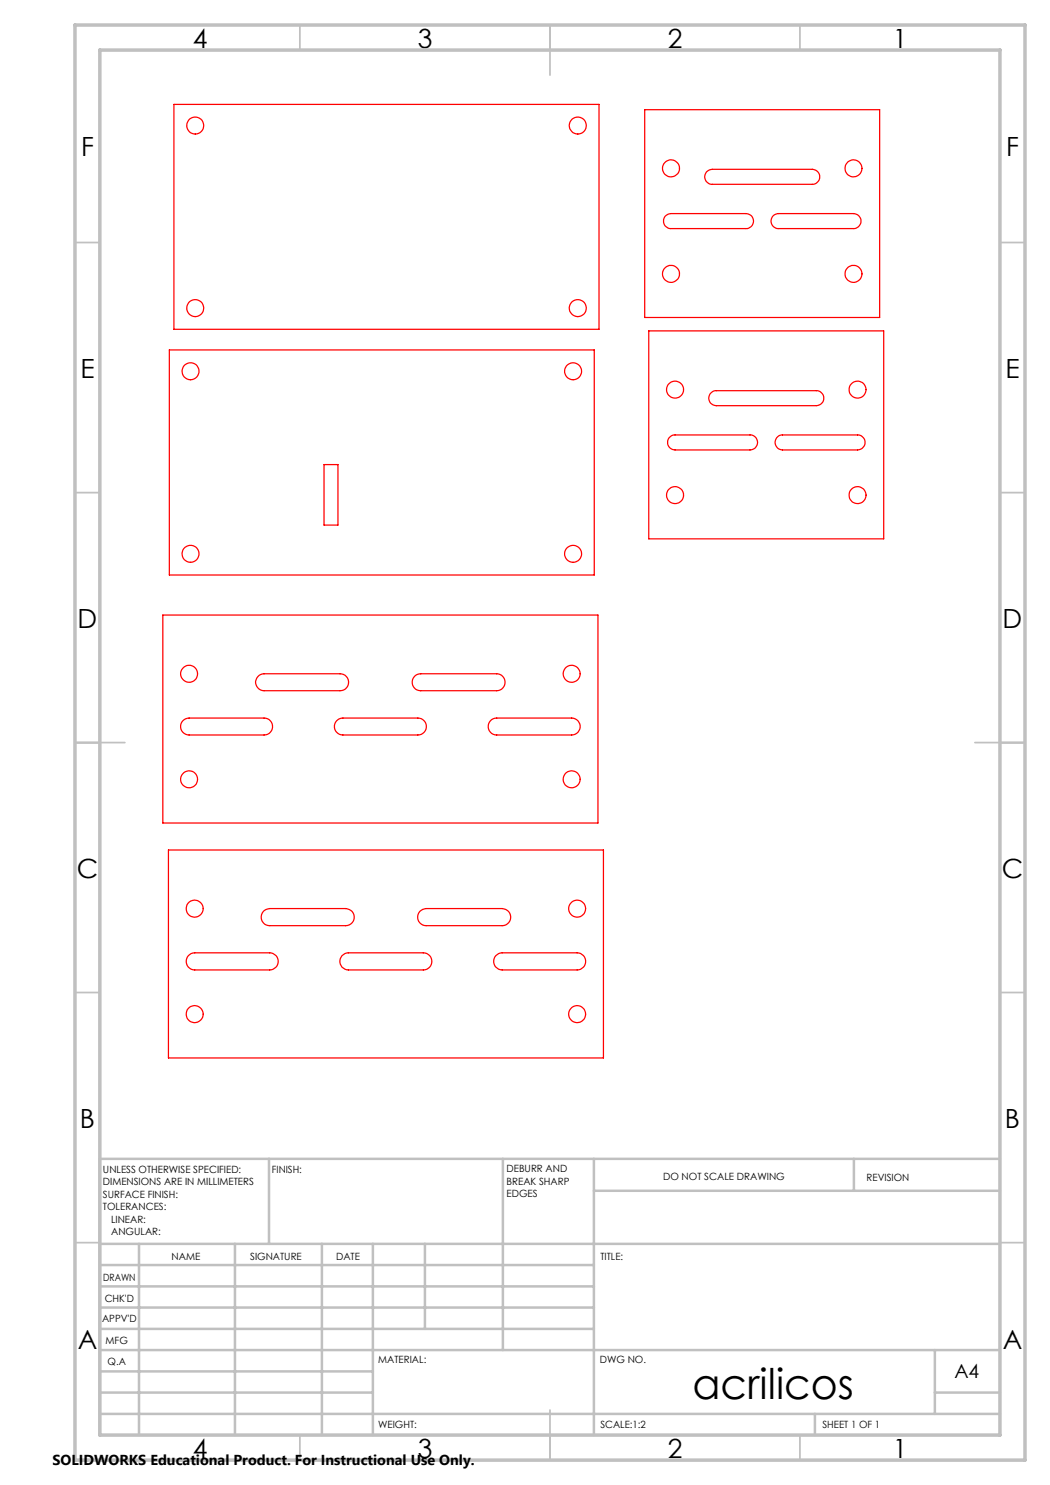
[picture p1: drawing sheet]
<svg xmlns="http://www.w3.org/2000/svg" width="210mm" height="297mm" viewBox="0 0 210 297" stroke-linecap="round" stroke-linejoin="round" font-family="sans-serif">
<g fill="none" stroke="#f00" stroke-width=".25">
<path d="M34.8 20.9h85v45h-85zM128.9 21.9h47v41.6h-47zM141.3 34.4l.6-.4 .6-.1h20a1.5 1.5 0 0 1 1.4 1.5 1.5 1.5 0 0 1-1.4 1.5h-20a1.51 1.51 0 0 1-1.4-.9 1.51 1.51 0 0 1 .2-1.6zM133 43.2l.7-.4 .5-.1h15a1.5 1.5 0 0 1 1.5 1.5 1.5 1.5 0 0 1-1.5 1.5h-15a1.51 1.51 0 0 1-1.4-.8 1.51 1.51 0 0 1 .2-1.7zM154.6 43.2l.3-.3 .8-.2h15a1.5 1.5 0 0 1 1.5 1.5 1.5 1.5 0 0 1-1.5 1.5h-15a1.51 1.51 0 0 1-1.4-.9 1.51 1.51 0 0 1 .3-1.6zM33.9 70h85v45h-85zM129.8 66.2h46.9v41.6h-46.9zM142.1 78.7l.9-.6h20.3a1.5 1.5 0 0 1 1.4 1.5 1.5 1.5 0 0 1-1.4 1.5h-20a1.51 1.51 0 0 1-1.4-.8 1.51 1.51 0 0 1 .2-1.6zM64.8 92.9h2.8v12.1h-2.8zM133.8 87.5l1-.5h15.2a1.5 1.5 0 0 1 1.5 1.5 1.5 1.5 0 0 1-1.5 1.5h-15a1.52 1.52 0 0 1-1.3-.9 1.52 1.52 0 0 1 .1-1.6zM155.4 87.5l.4-.3 .4-.2h15.3a1.5 1.5 0 0 1 1.5 1.5 1.5 1.5 0 0 1-1.5 1.5h-15a1.52 1.52 0 0 1-1.3-.9 1.52 1.52 0 0 1 .2-1.6zM32.6 123h87v41.6h-87z"/>
<path d="M51.8 135.1l1-.3h15.2a1.69 1.69 0 0 1 1.7 1.7 1.69 1.69 0 0 1-1.7 1.6h-15.2a1.7 1.7 0 0 1-1.6-1.1 1.7 1.7 0 0 1 .6-1.9zM82.9 135.3a1.61 1.61 0 0 1 1.2-.5h15.2a1.69 1.69 0 0 1 1.7 1.7 1.69 1.69 0 0 1-1.7 1.6h-15.2a1.69 1.69 0 0 1-1.5-1 1.69 1.69 0 0 1 .3-1.8zM36.5 144.2l.6-.4 .7-.2h15a1.69 1.69 0 0 1 1.7 1.7 1.69 1.69 0 0 1-1.7 1.7h-15a1.69 1.69 0 0 1-1.5-1 1.69 1.69 0 0 1 .2-1.8zM67.3 144.2a1.61 1.61 0 0 1 1.3-.6h15a1.69 1.69 0 0 1 1.7 1.7 1.69 1.69 0 0 1-1.7 1.7h-15a1.69 1.69 0 0 1-1.6-1 1.69 1.69 0 0 1 .3-1.8zM98.1 144.2a1.61 1.61 0 0 1 1.2-.6h15a1.69 1.69 0 0 1 1.7 1.7 1.69 1.69 0 0 1-1.7 1.7h-15a1.69 1.69 0 0 1-1.5-1 1.69 1.69 0 0 1 .3-1.8zM33.7 170h87v41.6h-87zM37.7 191.1a1.61 1.61 0 0 1 1.2-.5h15a1.71 1.71 0 0 1 1.7 1.7 1.71 1.71 0 0 1-1.7 1.7h-15a1.71 1.71 0 0 1-1.5-1 1.71 1.71 0 0 1 .3-1.9zM52.7 182.3l.5-.4 .7-.2h15.2a1.71 1.71 0 0 1 1.7 1.7 1.71 1.71 0 0 1-1.7 1.7h-15.2a1.71 1.71 0 0 1-1.5-1 1.71 1.71 0 0 1 .3-1.8zM68.4 191.1l.6-.4 .7-.1h15a1.71 1.71 0 0 1 1.7 1.7 1.71 1.71 0 0 1-1.7 1.7h-15a1.73 1.73 0 0 1-1.6-1 1.73 1.73 0 0 1 .3-1.9zM84 182.3l.5-.4 .7-.2h15.2a1.71 1.71 0 0 1 1.7 1.7 1.71 1.71 0 0 1-1.7 1.7h-15.2a1.71 1.71 0 0 1-1.5-1 1.71 1.71 0 0 1 .3-1.8zM99.2 191.1a1.61 1.61 0 0 1 1.2-.5h15a1.71 1.71 0 0 1 1.7 1.7 1.71 1.71 0 0 1-1.7 1.7h-15a1.71 1.71 0 0 1-1.5-1 1.71 1.71 0 0 1 .3-1.9z"/>
<circle cx="39" cy="25.1" r="1.7"/>
<circle cx="115.6" cy="25.1" r="1.7"/>
<circle cx="134.2" cy="33.7" r="1.69"/>
<circle cx="170.7" cy="33.7" r="1.69"/>
<circle cx="134.2" cy="54.8" r="1.69"/>
<circle cx="170.7" cy="54.8" r="1.69"/>
<circle cx="38.1" cy="74.3" r="1.7"/>
<circle cx="39" cy="61.6" r="1.7"/>
<circle cx="114.6" cy="74.3" r="1.7"/>
<circle cx="115.6" cy="61.6" r="1.7"/>
<circle cx="135" cy="77.9" r="1.7"/>
<circle cx="171.5" cy="77.9" r="1.7"/>
<circle cx="135" cy="99" r="1.7"/>
<circle cx="171.5" cy="99" r="1.7"/>
<circle cx="38.1" cy="110.8" r="1.7"/>
<circle cx="114.6" cy="110.8" r="1.7"/>
<circle cx="37.8" cy="134.8" r="1.69"/>
<circle cx="114.3" cy="134.8" r="1.7"/>
<circle cx="37.8" cy="155.9" r="1.69"/>
<circle cx="114.3" cy="155.9" r="1.7"/>
<circle cx="38.9" cy="181.7" r="1.71"/>
<circle cx="115.4" cy="181.7" r="1.7"/>
<circle cx="38.9" cy="202.8" r="1.71"/>
<circle cx="115.4" cy="202.8" r="1.7"/>
</g>
<g fill="none" stroke="#c0c0c0" stroke-width=".35">
<path d="M60 5v5M110 5v10M160 5v5M15 48.5h5M200 48.5h5M15 98.5h5M200 98.5h5M15 148.5h10M195 148.5h10M15 198.5h5M200 198.5h5M15 248.5h5"/>
<path d="M200 248.5h5M60 287v5M110 282v10M160 287v5"/>
</g>
<g fill="none" stroke="#c0c0c0" stroke-width=".5">
<path d="M53.8 231.8v17M100.6 231.8v38.2M118.8 231.8v55.2M118.8 238.2h81.2M170.8 231.8v6.4M200 231.8h-180v55.2M20 248.8h180M20 257.3h98.8M20 253h98.8M27.8 248.8v38.2M47 248.8v38.2M64.4 248.8v38.2"/>
<path d="M74.6 248.8v38.2M85 248.8v17M20 265.8h98.8M20 261.5h98.8M20 278.5h54.6M20 274.3h54.6M20 270h180M187 278.5h13M187 270v12.8M20 282.8h180M163 282.8v4.2"/>
</g>
<path d="M15 5h190v287h-190zM20 10h180v277h-180z" fill="none" stroke="#c0c0c0" stroke-width=".7"/>
<text font-size="8.5" x="138.5" y="279.7">acrilicos</text>
<g font-size="5.3">
<text x="38.5" y="9.5">4</text>
<text x="83.5" y="9.5">3</text>
<text x="133.5" y="9.5">2</text>
<text x="178.5" y="9.5">1</text>
<text x="16.2" y="31.2">F</text>
<text x="201.2" y="31.2">F</text>
<text x="16.1" y="75.5">E</text>
<text x="201.1" y="75.5">E</text>
<text x="15.5" y="125.5">D</text>
<text x="200.5" y="125.5">D</text>
<text x="15.4" y="175.5">C</text>
<text x="200.4" y="175.5">C</text>
<text x="16" y="225.5">B</text>
<text x="201" y="225.5">B</text>
<text x="15.5" y="269.7">A</text>
<text x="200.5" y="269.7">A</text>
<text x="38.5" y="291.5">4</text>
<text x="83.5" y="291.5">3</text>
<text x="133.5" y="291.5">2</text>
<text x="178.5" y="291.5">1</text>
</g>
<text font-size="3.9" x="190.9" y="275.5">A4</text>
<text font-size="2.9" x="10.5" y="292.9">SOLIDWORKS Educational Product. For Instructional Use Only.</text>
<g font-size="2">
<text x="20.6" y="234.6">UNLESS OTHERWISE SPECIFIED:</text>
<text x="20.6" y="237.1">DIMENSIONS ARE IN MILLIMETERS</text>
<text x="20.6" y="239.6">SURFACE FINISH:</text>
<text x="54.4" y="234.6">FINISH:</text>
<text x="101.3" y="234.5">DEBURR AND</text>
<text x="101.3" y="237">BREAK SHARP</text>
<text x="101.3" y="239.5">EDGES</text>
<text x="132.6" y="236">DO NOT SCALE DRAWING</text>
<text x="173.3" y="236.2">REVISION</text>
<text x="20.6" y="242.1">TOLERANCES:</text>
<text x="22.2" y="244.6">LINEAR:</text>
<text x="22.2" y="247.1">ANGULAR:</text>
<text x="34.3" y="252">NAME</text>
<text x="50" y="251.9">SIGNATURE</text>
<text x="67.2" y="251.9">DATE</text>
<text x="120.1" y="251.9">TITLE:</text>
<text x="20.6" y="256.1">DRAWN</text>
<text x="20.9" y="260.3">CHK'D</text>
<text x="20.4" y="264.4">APPV'D</text>
<text x="21.1" y="268.8">MFG</text>
<text x="21.5" y="273">Q.A</text>
<text x="75.6" y="272.5">MATERIAL:</text>
<text x="120" y="272.5">DWG NO.</text>
<text x="75.6" y="285.5">WEIGHT:</text>
<text x="120.1" y="285.6">SCALE:1:2</text>
<text x="164.5" y="285.6">SHEET 1 OF 1</text>
</g>
</svg>
